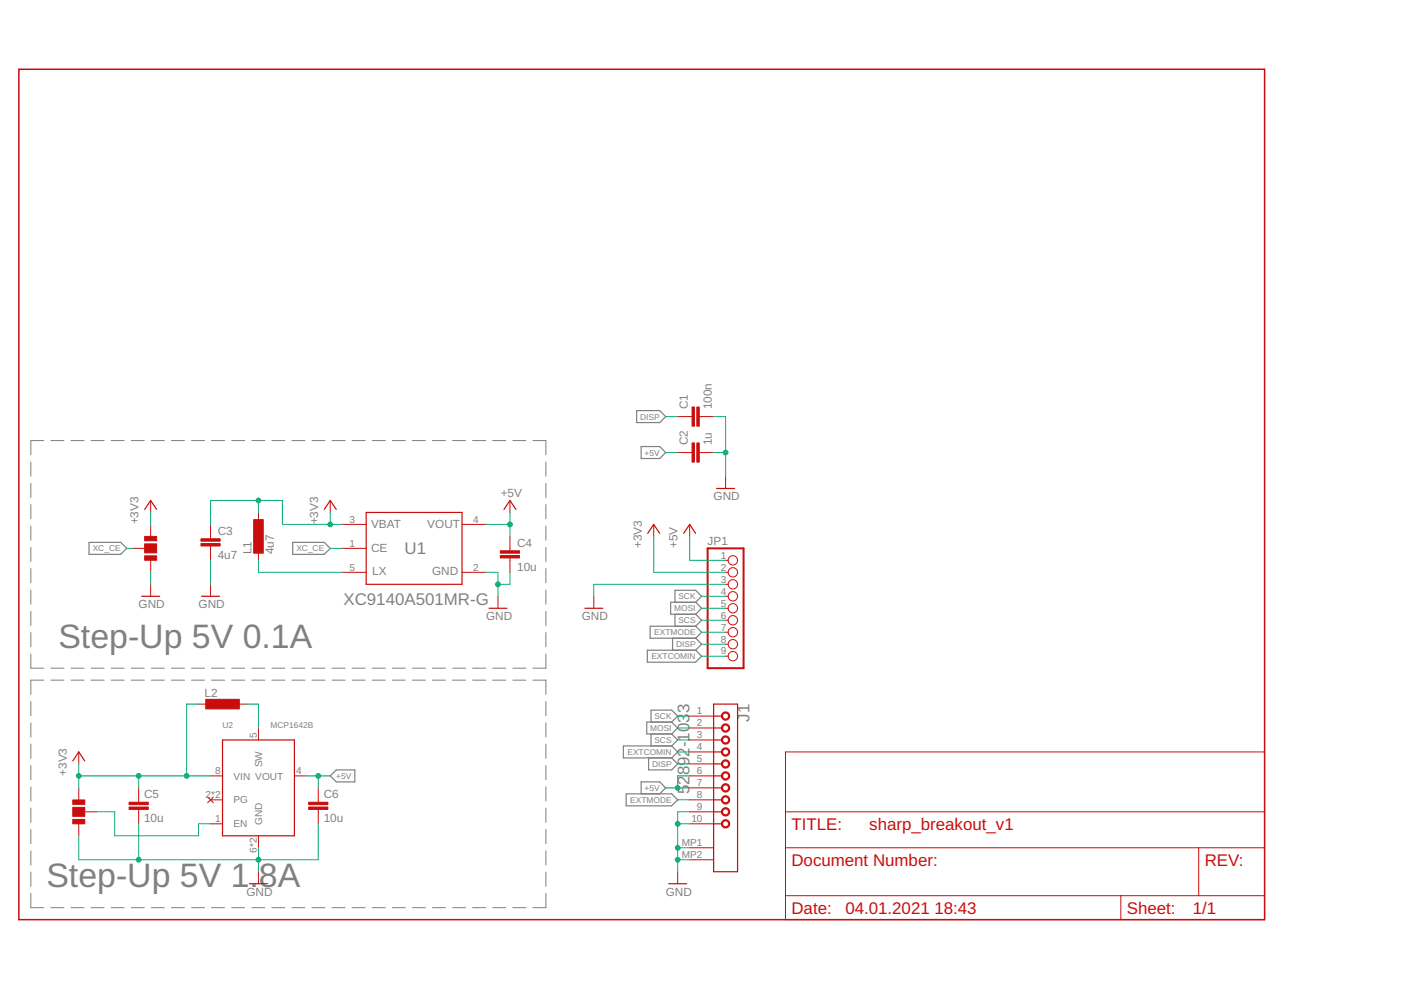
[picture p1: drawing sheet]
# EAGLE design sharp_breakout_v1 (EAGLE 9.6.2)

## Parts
C1  100n  C-EUC0603K  [C0603K]
C2  1u  C-EUC0603K  [C0603K]
C3  4u7  C-EUC0603K  [C0603K]
C4  10u  C-EUC0603K  [C0603K]
C5  10u  C-EUC1206  [C1206]
C6  10u  C-EUC1206  [C1206]
J1  MOLEX_52892-1033MOLEX_52892-1033_0_0  [MOLEX_52892-1033_0]
JP1  PINHD-1X9  [1X09]
L1  4u7  L-EUL3225M  [L3225M]
L2  L-EUL4532P  [L4532P]
U1  TOREX_XC9140A501MR-GTOREX_XC9140A501MR-G_0_0  [TOREX_XC9140A501MR-G_0]
U2  MCP1642B  [MSOP8]
U$1  JUMPER  [2-WAY]
U$7  JUMPER  [2-WAY]

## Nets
+3V3: C3.1 C5.1 JP1.2 L1.1 L2.2 U1.3(VBAT) U2.8(VIN) U$1.P$3 U$7.P$2
+5V: C2.1 C4.1 C6.1 J1.6 J1.7 JP1.1 U1.4(VOUT) U2.4(VOUT)
DISP: C1.1 J1.5 JP1.8
EXTCOMIN: J1.4 JP1.9
EXTMODE: J1.8 JP1.7
GND: C1.2 C2.2 C3.2 C4.2 C5.2 C6.2 J1.9 J1.10 J1.MP1 J1.MP2 JP1.3 U1.2(GND) U2.6(GND) U2.7(GND) U$1.P$2 U$7.P$3
MOSI: J1.2 JP1.5
N$4: L1.2 U1.5(LX)
N$21: L2.1 U2.5(SW)
N$23: U2.1(EN) U$7.P$1
SCK: J1.1 JP1.4
SCS: J1.3 JP1.6
XC_CE: U1.1(CE) U$1.P$1
Unconnected: U2.2(PG) U2.3(PG)

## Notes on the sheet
- Step-Up 5V 0.1A
- Step-Up 5V 1.8A
